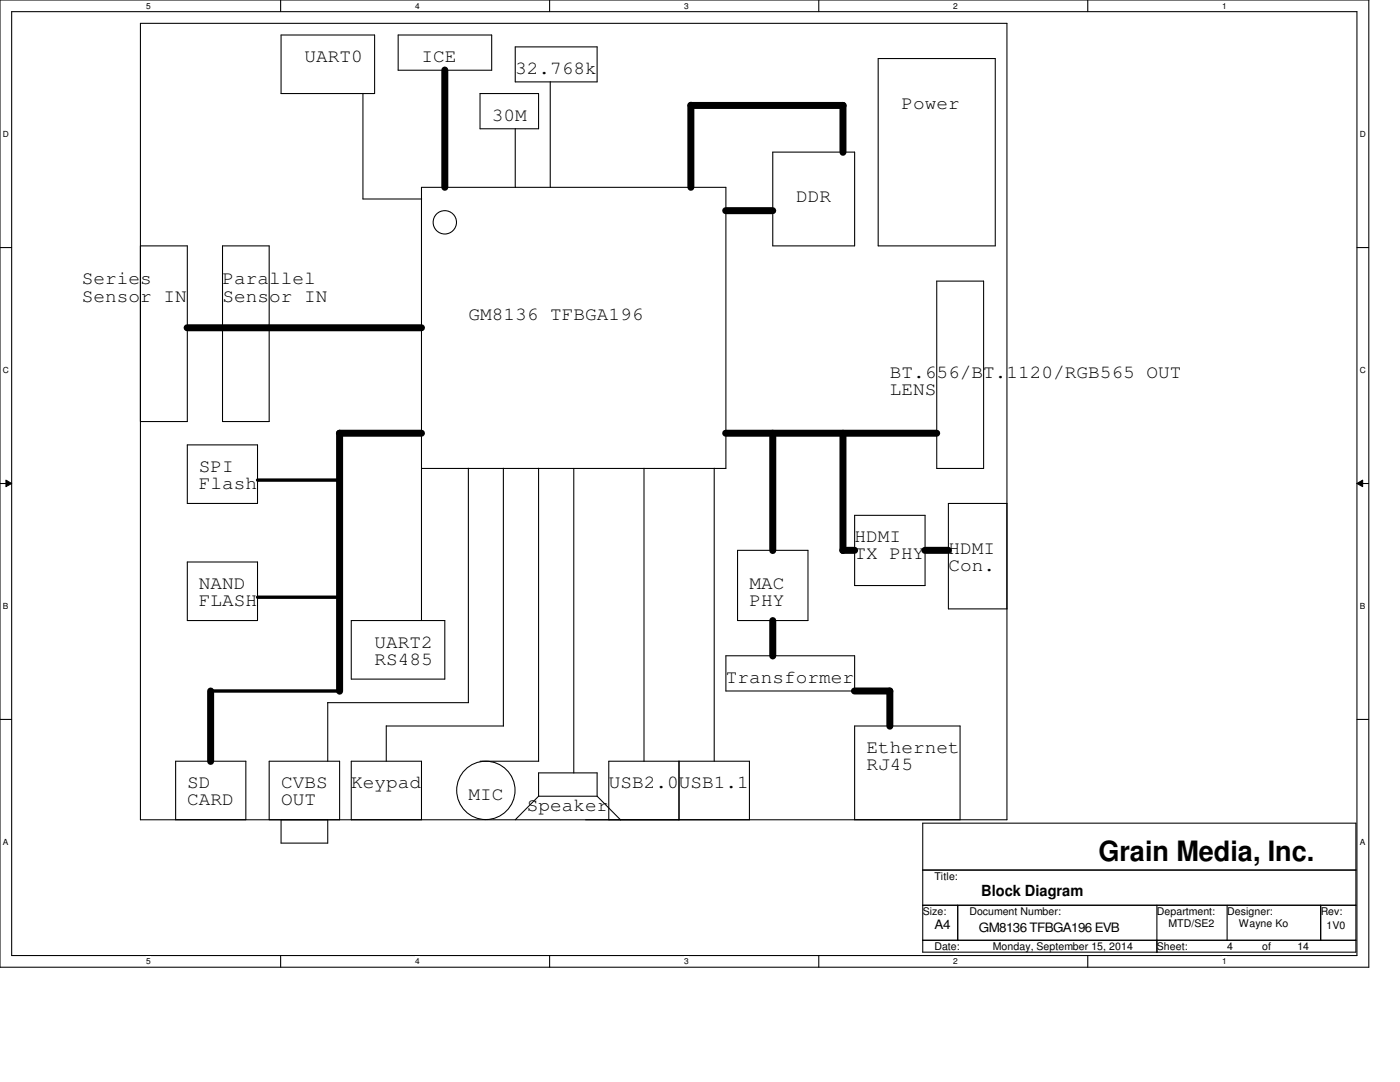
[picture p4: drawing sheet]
<svg xmlns="http://www.w3.org/2000/svg" width="279mm" height="216mm" viewBox="0 0 279 216" stroke-linecap="round" stroke-linejoin="round" font-family="sans-serif">
<path d="M0 0h273.2v193h-273.2zM2.3 2.3h268.5v188.4h-268.5z" fill="none" stroke="#000" stroke-width=".21"/>
<g fill="#fff">
<path d="M29.2 .3h.9v1.8h-.9z"/>
<path d="M29.2 190.9h.9v1.9h-.9z"/>
</g>
<path d="M56 0v2.3M56 190.7v2.3" fill="none" stroke="#000" stroke-width=".21"/>
<g fill="#fff">
<path d="M82.8 .3h1v1.8h-1z"/>
<path d="M82.8 190.9h1v1.9h-1z"/>
</g>
<path d="M109.7 0v2.3M109.7 190.7v2.3" fill="none" stroke="#000" stroke-width=".21"/>
<g fill="#fff">
<path d="M136.5 .3h1v1.8h-1z"/>
<path d="M136.5 190.9h1v1.9h-1z"/>
</g>
<path d="M163.4 0v2.3M163.4 190.7v2.3" fill="none" stroke="#000" stroke-width=".21"/>
<g fill="#fff">
<path d="M190.2 .3h1v1.8h-1z"/>
<path d="M190.2 190.9h1v1.9h-1z"/>
</g>
<path d="M217.1 0v2.3M217.1 190.7v2.3" fill="none" stroke="#000" stroke-width=".21"/>
<g fill="#fff">
<path d="M243.9 .3h1v1.8h-1z"/>
<path d="M243.9 190.9h1v1.9h-1z"/>
<path d="M.6 25.9h1.2v1.8h-1.2z"/>
<path d="M271.4 25.9h1.2v1.8h-1.2z"/>
<path d="M.6 72.9h1.2v1.9h-1.2z"/>
<path d="M271.4 72.9h1.2v1.9h-1.2z"/>
</g>
<path d="M0 49.4h2.3M270.8 49.4h2.3" fill="none" stroke="#000" stroke-width=".21"/>
<g fill="#fff">
<path d="M.6 120h1.1v1.9h-1.1z"/>
<path d="M271.4 120h1.1v1.9h-1.1z"/>
</g>
<path d="M0 96.5h2.3M270.8 96.5h2.3" fill="none" stroke="#000" stroke-width=".21"/>
<path d="M1.2 95.8l1.1 .7-1.1 .6zM270.8 96.5l1.1-.7v1.3z" fill="#000"/>
<path d="M1.2 95.8l1.1 .7-1.1 .6zM270.8 96.5l1.1-.7v1.3z" fill="none" stroke="#000" stroke-width=".2"/>
<g fill="#fff">
<path d="M.6 167.1h1.1v1.9h-1.1z"/>
<path d="M271.4 167.1h1.1v1.9h-1.1z"/>
</g>
<g fill="none" stroke="#000" stroke-width=".21">
<path d="M28 4.7h173v158.9h-173zM56.1 7h18.7v11.7h-18.7zM72.4 18.6v21.1h11.8M79.5 7h18.6v7h-18.6zM95.8 18.7h11.7v7h-11.7zM102.8 9.4h16.4v6.9h-16.4zM109.8 16.3v21.1M175.3 11.7h23.3v37.4h-23.3zM102.8 25.7v11.7M154.2 30.4h16.4v18.7h-16.4zM28 49.1h9.4v35h-9.4M44.4 49.1h9.3v35h-9.3z"/>
<path d="M186.9 56.1h9.4v37.4h-9.4zM37.4 88.8h14v11.7h-14zM84.1 93.5h60.8v-56.1h-60.8v86.4M93.5 93.4v46.8M100.5 93.4v51.5M107.5 93.4v58.5M114.5 93.5v60.8M128.5 93.4v58.5M142.5 93.4v58.5M37.4 112.1h14v11.7h-14zM147.2 109.8h14v14h-14zM170.6 102.8h14v14h-14z"/>
<path d="M201 100.5h-11.7v21h11.7M70.1 123.8h18.7v11.7h-18.7zM144.9 130.9h25.7v7h-25.7zM0 143.6h2.3M65.4 140.2v11.7M65.4 140.2h28.1M77.1 144.9h23.4M77.1 144.8v7.1M95.8 151.9h11.7M107.5 154.2h11.7v4.7h-11.7zM107.5 158.8l-4.7 4.8M119.2 158.9l4.7 4.7"/>
<path d="M135.5 151.9v11.7M270.8 143.6h2.3M35.1 163.6v-11.7h14v11.7M53.7 163.6v-11.7h14.1v11.7M56.1 163.6v4.6h9.3v-4.6M70.1 163.6v-11.7h14v11.7M121.5 163.6v-11.7h28.1v11.7M170.6 163.6v-18.7h21v18.7M184.1 164.3h86.5v25.7h-86.5zM184.1 173.6h86.5M184.1 180.6h86.5M184.1 187.6h86.5"/>
<path d="M191.1 180.6v7M230.9 180.6v9.4M244.9 180.6v7.1M263.6 180.6v7"/>
<circle cx="88.8" cy="44.4" r="2.33"/>
<circle cx="97" cy="157.7" r="5.8"/>
</g>
<g fill="none" stroke="#000" stroke-width="1.4">
<path d="M88.8 14v23.4M137.9 21v16.4M137.9 21h30.4M168.2 21v9.4M144.8 42h9.4M37.3 65.4h46.8M84.1 86.4h-16.4l.1 51.5M144.8 86.4h42.1M154.2 86.4v23.5M168.2 86.4v23.5M168.2 109.8h2.4M184.6 109.8h4.7"/>
<path d="M42 137.9v14M154.2 123.8v7.1M170.5 137.9h7.1v7"/>
</g>
<path d="M51.4 95.8h16.4M51.4 119.2h16.4M42 137.9h25.8" fill="none" stroke="#000" stroke-width=".68"/>
<text font-size="5.6" x="219.2" y="171.8">Grain Media, Inc.</text>
<g font-size="3.7">
<text x="60.7" y="12.4">UART0</text>
<text x="84.1" y="12.4">ICE</text>
<text x="102.8" y="14.7">32.768k</text>
<text x="179.9" y="21.7">Power</text>
<text x="98.1" y="24">30M</text>
<text x="158.9" y="40.4">DDR</text>
<text x="16.3" y="56.7">Series</text>
<text x="44.4" y="56.7">Parallel</text>
<text x="16.3" y="60.2">Sensor IN</text>
<text x="44.4" y="60.2">Sensor IN</text>
<text x="93.5" y="63.8">GM8136 TFBGA196</text>
<text x="177.6" y="75.4">BT.656/BT.1120/RGB565 OUT</text>
<text x="177.6" y="78.9">LENS</text>
<text x="39.7" y="94.1">SPI</text>
<text x="39.7" y="97.6">Flash</text>
<text x="170.6" y="108.2">HDMI</text>
<text x="170.6" y="111.6">TX PHY</text>
<text x="189.3" y="110.5">HDMI</text>
<text x="189.3" y="114">Con.</text>
<text x="39.7" y="117.5">NAND</text>
<text x="149.6" y="117.5">MAC</text>
<text x="39.7" y="120.9">FLASH</text>
<text x="149.6" y="120.9">PHY</text>
<text x="74.8" y="129.2">UART2</text>
<text x="74.8" y="132.6">RS485</text>
<text x="144.9" y="136.2">Transformer</text>
<text x="172.9" y="150.2">Ethernet</text>
<text x="172.9" y="153.7">RJ45</text>
<text x="37.4" y="157.2">SD</text>
<text x="37.4" y="160.7">CARD</text>
<text x="56.1" y="157.2">CVBS</text>
<text x="56.1" y="160.7">OUT</text>
<text x="70.1" y="157.2">Keypad</text>
<text x="93.5" y="159.6">MIC</text>
<text x="105.2" y="161.9">Speaker</text>
<text x="121.5" y="157.2">USB2.0USB1.1</text>
</g>
<text font-size="3" x="195.8" y="178.8">Block Diagram</text>
<g font-size="2.6">
<text x="186.5" y="185.3">A4</text>
<text x="195.4" y="186">GM8136 TFBGA196 EVB</text>
</g>
<g font-size="2.1">
<text x="186.5" y="175.6">Title:</text>
<text x="184.2" y="182.6">Size:</text>
<text x="193.5" y="182.6">Document Number:</text>
<text x="230.9" y="182.6">Department:</text>
<text x="233.2" y="184.9">MTD/SE2</text>
<text x="244.9" y="182.6">Designer:</text>
<text x="247.2" y="184.9">Wayne Ko</text>
<text x="263.6" y="182.6">Rev:</text>
<text x="264.8" y="185.4">1V0</text>
<text x="186.5" y="189.6">Date:</text>
<text x="198.2" y="189.6">Monday, September 15, 2014</text>
<text x="230.9" y="189.6">Sheet:</text>
<text x="244.9" y="189.6">4</text>
<text x="251.9" y="189.6">of</text>
<text x="258.9" y="189.6">14</text>
</g>
<g font-size="1.7">
<text x="29.2" y="1.7">5</text>
<text x="82.8" y="1.7">4</text>
<text x="136.5" y="1.7">3</text>
<text x="190.2" y="1.7">2</text>
<text x="243.9" y="1.7">1</text>
<text x=".6" y="27.3">D</text>
<text x="271.4" y="27.3">D</text>
<text x=".6" y="74.4">C</text>
<text x="271.4" y="74.4">C</text>
<text x=".6" y="121.5">B</text>
<text x="271.4" y="121.5">B</text>
<text x=".6" y="168.6">A</text>
<text x="271.4" y="168.6">A</text>
<text x="29.2" y="192.4">5</text>
<text x="82.8" y="192.4">4</text>
<text x="136.5" y="192.4">3</text>
<text x="190.2" y="192.4">2</text>
<text x="243.9" y="192.4">1</text>
</g>
</svg>
